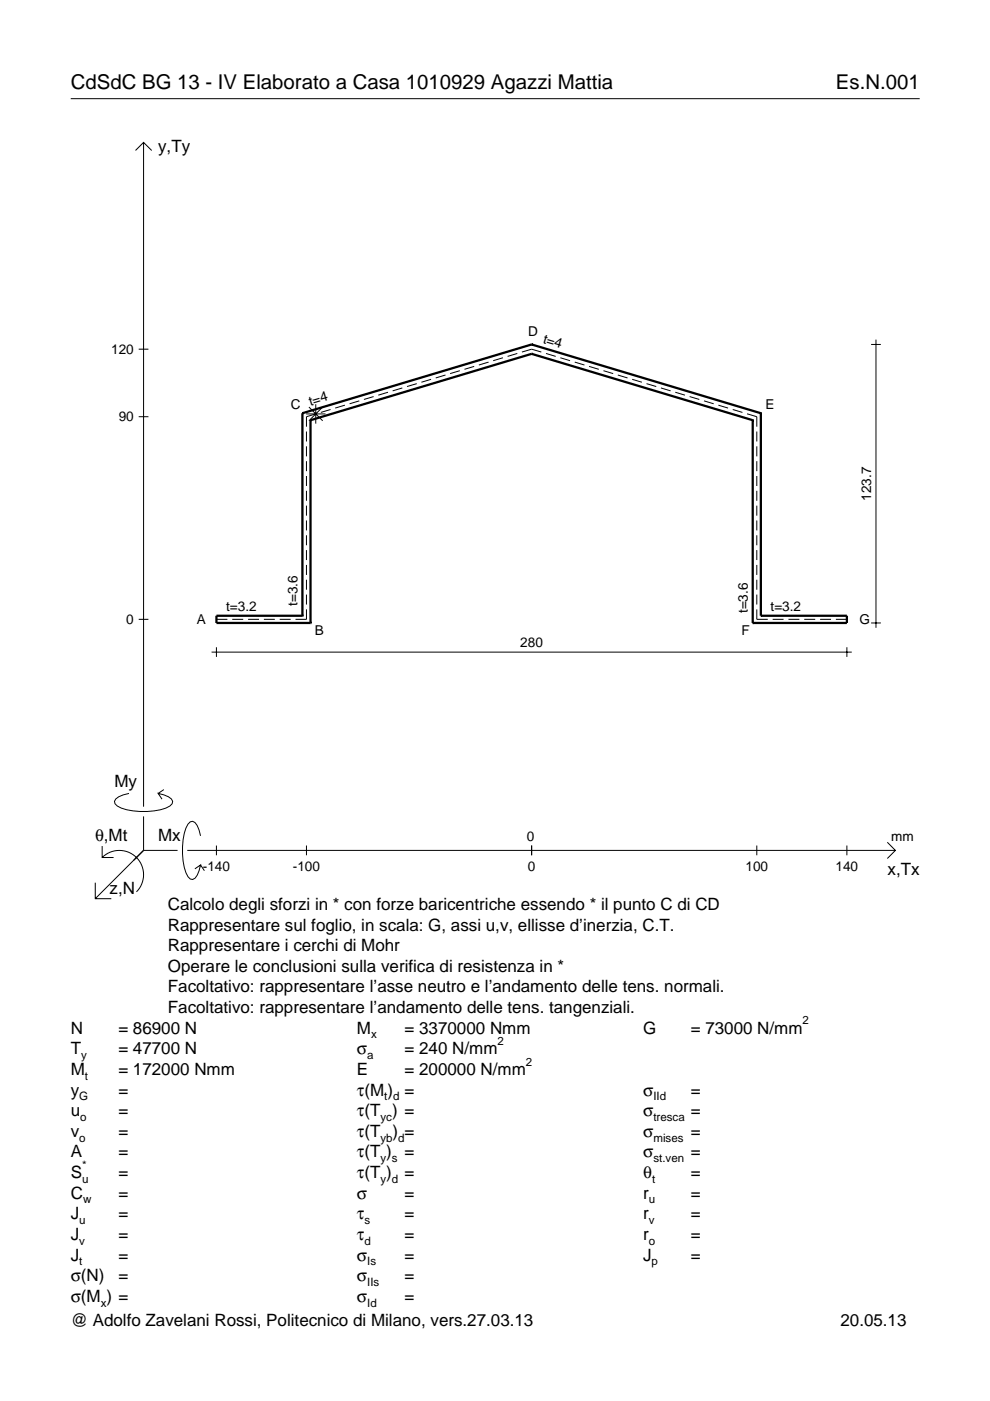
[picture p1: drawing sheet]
<svg xmlns="http://www.w3.org/2000/svg" width="210mm" height="297mm" viewBox="0 0 210 297" stroke-linecap="round" stroke-linejoin="round" font-family="sans-serif">
<g fill="none" stroke="#000" stroke-width=".21">
<path d="M15 20.9h180M28.7 31.9l1.7-1.7 1.8 1.7M30.4 30.2v140.8M29.4 74h2.1M94.4 79.5l-2 .6M97.5 78.6l-2.1 .6M100.5 77.7l-2 .6M103.6 76.8l-2.1 .6M106.6 75.9l-2 .6M109.7 74.9l-2.1 .7M110.7 74.6l2-.6 2.1 .6M115.8 74.9l2 .7"/>
<path d="M118.8 75.9l2.1 .6M121.9 76.8l2 .6M124.9 77.7l2.1 .6M127.9 78.6l2.1 .6M131 79.5l2 .6M184.7 73h2.1M185.7 72v61.1M29.4 88.4h2.1M64.9 87.8h4.1M65 91.5v2.1M65 94.6v2.2M65 97.8v2.1"/>
<path d="M65.5 86.3l2.9 2.9M66.9 85.7v4.1M67 87.7l-2 .7v2.1M68.4 86.3l-2.9 2.9M70.1 86.8l-2.1 .6M73.1 85.9l-2 .6M76.2 85l-2.1 .6M79.2 84.1l-2 .6M82.3 83.2l-2.1 .6M85.3 82.3l-2.1 .6M88.4 81.3l-2.1 .7M91.4 80.4l-2.1 .6"/>
<path d="M134 80.4l2.1 .6M137.1 81.3l2 .7M140.1 82.3l2.1 .6M143.2 83.2l2 .6M146.2 84.1l2.1 .6M149.3 85l2 .6M152.3 85.9l2.1 .6M155.4 86.8l2 .6M158.4 87.7l2.1 .7v2.1M160.5 91.5v2.1M160.5 94.6v2.2M160.5 97.8v2.1"/>
<path d="M65 100.9v2.1M65 104.1v2.1M65 107.2v2.1M65 110.4v2.1M65 113.5v2.1M65 116.6v2.1M65 119.8v2.1M160.5 100.9v2.1M160.5 104.1v2.1M160.5 107.2v2.1M160.5 110.4v2.1M160.5 113.5v2.1"/>
<path d="M160.5 116.6v2.1M160.5 119.8v2.1M29.4 131.3h2.1M44.9 138.3h135.7M45.9 131.3h2.3M45.9 137.2v2.1M49.2 131.3h2.4M52.6 131.3h2.3M55.9 131.3h2.4M59.3 131.3h2.3M65 129.2v2.1h-2.3M65 122.9v2.1"/>
<path d="M65 126.1v2.1M160.5 129.2v2.1h2.3M160.5 122.9v2.1M160.5 126.1v2.1M163.8 131.3h2.3M167.2 131.3h2.3M170.5 131.3h2.3M173.9 131.3h2.3M177.2 131.3h2.4M179.6 137.2v2.1M184.7 132.1h2.1M21.7 179.4v2.4h2.4"/>
<path d="M27.3 168.2a3.6 3.6 0 0 0-3 1.7l.1 .5a5.6 5.6 0 0 0 3.8 1.5 13.4 13.4 0 0 0 7.8-1l.5-.5 .1-.5a3.6 3.6 0 0 0-3.1-1.7l.8 1.2M30.4 173.1v7.2M34.7 167.4l-1.2 .8M42.5 177.2a3.6 3.6 0 0 0-1.7-3.1l-.5 .2a5.7 5.7 0 0 0-1.5 3.7 13.3 13.3 0 0 0 1 7.9l.5 .5 .5 .1a3.6 3.6 0 0 0 1.7-3.1l-1.2 .8M45.9 179.3v2M65 179.3v2M112.7 179.3v2M160.5 179.3v2M179.6 179.3v2M188.1 178.6l1.7 1.7-1.7 1.7M20.2 187.2v3.3h3.4M21.7 181.8a5.1 5.1 0 0 1 7.2 0 5.1 5.1 0 0 1 0 7.3"/>
<path d="M30.4 180.3l-10.2 10.2M30.4 180.3h7.2M39.7 180.3h150.1M42.5 183.4l.8 1.2"/>
</g>
<g fill="none" stroke="#000" stroke-width=".48">
<path d="M112.7 75h.1M112.7 73h.1M112.7 75l-46.9 14.1M112.7 73l-48.6 14.6M112.7 75l46.9 14.1M112.7 73l48.6 14.6M64.1 87.6h.1M64.1 87.6v43M65.8 89.1h.1M65.8 89.1v43M159.6 89.1h.1M159.6 89.1v43"/>
<path d="M161.3 87.6h.1M161.3 87.6v43M64.1 130.6h.1M64.1 130.6h-18.2v1.5h19.9M65.8 132.1h.1M159.6 132.1h.1M161.3 130.6h.1M161.3 130.6h18.3v1.5h-20"/>
</g>
<g font-size="4.3">
<text x="15" y="18.9">CdSdC BG 13 - IV Elaborato a Casa 1010929 Agazzi Mattia</text>
<text x="177.2" y="18.9">Es.N.001</text>
</g>
<g font-size="3.6">
<text x="33.5" y="32.3">y,Ty</text>
<text x="24.3" y="166.9">My</text>
<text x="20.1" y="178.2">θ,Mt</text>
<text x="33.5" y="178.2">Mx</text>
<text x="188.2" y="185.5">x,Tx</text>
<text x="23.2" y="189.6">z,N</text>
<text x="35.6" y="192.9">Calcolo degli sforzi in * con forze baricentriche essendo * il punto C di CD</text>
<text x="35.6" y="197.3">Rappresentare sul foglio, in scala: G, assi u,v, ellisse d’inerzia, C.T.</text>
<text x="35.6" y="201.7">Rappresentare i cerchi di Mohr</text>
<text x="35.6" y="206">Operare le conclusioni sulla verifica di resistenza in *</text>
<text x="35.6" y="210.4">Facoltativo: rappresentare l’asse neutro e l’andamento delle tens. normali.</text>
<text x="35.6" y="214.8">Facoltativo: rappresentare l’andamento delle tens. tangenziali.</text>
<text x="15" y="219.2">N</text>
<text x="25.1" y="219.2">= 86900 N</text>
<text x="75.7" y="219.2">M</text>
<text x="85.8" y="219.2">= 3370000 Nmm</text>
<text x="136.4" y="219.2">G</text>
<text x="146.5" y="219.2">= 73000 N/mm</text>
<text x="15" y="227.9">M</text>
<text x="15" y="223.5">T</text>
<text x="25.1" y="227.9">= 172000 Nmm</text>
<text x="25.1" y="223.5">= 47700 N</text>
<text x="75.7" y="223.5">σ</text>
<text x="75.7" y="227.9">E</text>
<text x="85.8" y="223.5">= 240 N/mm</text>
<text x="85.8" y="227.9">= 200000 N/mm</text>
<text x="15" y="232.3">y</text>
<text x="25.1" y="232.3">=</text>
<text x="75.7" y="232.3">τ(M ) =</text>
<text x="136.4" y="232.3">σ</text>
<text x="146.5" y="232.3">=</text>
<text x="15" y="236.7">u</text>
<text x="25.1" y="236.7">=</text>
<text x="75.7" y="236.7">τ(T ) =</text>
<text x="136.4" y="236.7">σ</text>
<text x="146.5" y="236.7">=</text>
<text x="15" y="245.4">A</text>
<text x="15" y="241">v</text>
<text x="25.1" y="241">=</text>
<text x="25.1" y="245.4">=</text>
<text x="75.7" y="245.4">τ(T )</text>
<text x="75.7" y="241">τ(T</text>
<text x="83.3" y="241">) =</text>
<text x="85.8" y="245.4">=</text>
<text x="136.4" y="241">σ</text>
<text x="136.4" y="245.4">σ</text>
<text x="146.5" y="241">=</text>
<text x="146.5" y="245.4">=</text>
<text x="15" y="249.8">S</text>
<text x="25.1" y="249.8">=</text>
<text x="75.7" y="249.8">τ(T )</text>
<text x="85.8" y="249.8">=</text>
<text x="136.4" y="249.8">θ</text>
<text x="146.5" y="249.8">=</text>
<text x="15" y="254.2">C</text>
<text x="25.1" y="254.2">=</text>
<text x="75.7" y="254.2">σ</text>
<text x="85.8" y="254.2">=</text>
<text x="136.4" y="254.2">r</text>
<text x="146.5" y="254.2">=</text>
<text x="15" y="262.9">J</text>
<text x="15" y="258.5">J</text>
<text x="25.1" y="262.9">=</text>
<text x="25.1" y="258.5">=</text>
<text x="75.7" y="262.9">τ</text>
<text x="75.7" y="258.5">τ</text>
<text x="85.8" y="262.9">=</text>
<text x="85.8" y="258.5">=</text>
<text x="136.4" y="262.9">r</text>
<text x="136.4" y="258.5">r</text>
<text x="146.5" y="262.9">=</text>
<text x="146.5" y="258.5">=</text>
<text x="15" y="267.3">J</text>
<text x="25.1" y="267.3">=</text>
<text x="75.7" y="267.3">σ</text>
<text x="85.8" y="267.3">=</text>
<text x="136.4" y="267.3">J</text>
<text x="146.5" y="267.3">=</text>
<text x="15" y="271.7">σ(N)</text>
<text x="25.1" y="271.7">=</text>
<text x="75.7" y="271.7">σ</text>
<text x="85.8" y="271.7">=</text>
<text x="15" y="276">σ(M ) =</text>
<text x="15" y="281.2">@ Adolfo Zavelani Rossi, Politecnico di Milano, vers.27.03.13</text>
<text x="75.7" y="276">σ</text>
<text x="85.8" y="276">=</text>
<text x="178.2" y="281.2">20.05.13</text>
</g>
<g font-size="2.9">
<text x="112" y="71.3">D</text>
<text x="23.6" y="75">120</text>
<text x="115" y="72.6" transform="rotate(17 115 72.6)">t=4</text>
<text x="25.2" y="89.4">90</text>
<text x="61.6" y="86.7">C</text>
<text x="65.8" y="86" transform="rotate(-17 65.8 86)">t=4</text>
<text x="162.3" y="86.7">E</text>
<text x="184.7" y="106.2" transform="rotate(-90 184.7 106.2)">123.7</text>
<text x="47.9" y="129.5">t=3.2</text>
<text x="63.1" y="128.5" transform="rotate(-90 63.1 128.5)">t=3.6</text>
<text x="158.6" y="130" transform="rotate(-90 158.6 130)">t=3.6</text>
<text x="163.4" y="129.5">t=3.2</text>
<text x="26.8" y="132.3">0</text>
<text x="41.7" y="132.2">A</text>
<text x="66.7" y="134.7">B</text>
<text x="110.3" y="137.2">280</text>
<text x="157.2" y="134.7">F</text>
<text x="182.2" y="132.2">G</text>
<text x="111.7" y="178.2">0</text>
<text x="189" y="178.2">mm</text>
<text x="43" y="184.7">-140</text>
<text x="62.1" y="184.7">-100</text>
<text x="111.9" y="184.7">0</text>
<text x="158.1" y="184.7">100</text>
<text x="177.2" y="184.7">140</text>
</g>
<g font-size="2.4">
<text x="78.7" y="220.2">x</text>
<text x="105.5" y="221.5">2</text>
<text x="170.2" y="217.2">2</text>
<text x="17.2" y="224.5">y</text>
<text x="77.9" y="224.5">a</text>
<text x="111.5" y="225.9">2</text>
<text x="16.8" y="233.3">G</text>
<text x="18" y="228.9">t</text>
<text x="81.5" y="233.3">t d</text>
<text x="138.5" y="233.3">IId</text>
<text x="17" y="237.7">o</text>
<text x="80.7" y="237.7">yc</text>
<text x="138.5" y="237.7">tresca</text>
<text x="16.8" y="242">o</text>
<text x="80.7" y="242">yb d</text>
<text x="138.5" y="242">mises</text>
<text x="17.4" y="250.8">u</text>
<text x="17.4" y="247.8">*</text>
<text x="80.7" y="250.8">y d</text>
<text x="80.7" y="246.4">y s</text>
<text x="138.2" y="250.8">t</text>
<text x="138.5" y="246.4">st.ven</text>
<text x="17.6" y="255.2">w</text>
<text x="137.6" y="255.2">u</text>
<text x="16.8" y="263.9">v</text>
<text x="16.8" y="259.5">u</text>
<text x="77.3" y="259.5">s</text>
<text x="77.3" y="263.9">d</text>
<text x="137.6" y="263.9">o</text>
<text x="137.6" y="259.5">v</text>
<text x="16.8" y="268.3">t</text>
<text x="77.9" y="268.3">Is</text>
<text x="138.2" y="268.3">p</text>
<text x="77.9" y="272.7">IIs</text>
<text x="21.4" y="277">x</text>
<text x="77.9" y="277">Id</text>
</g>
</svg>
